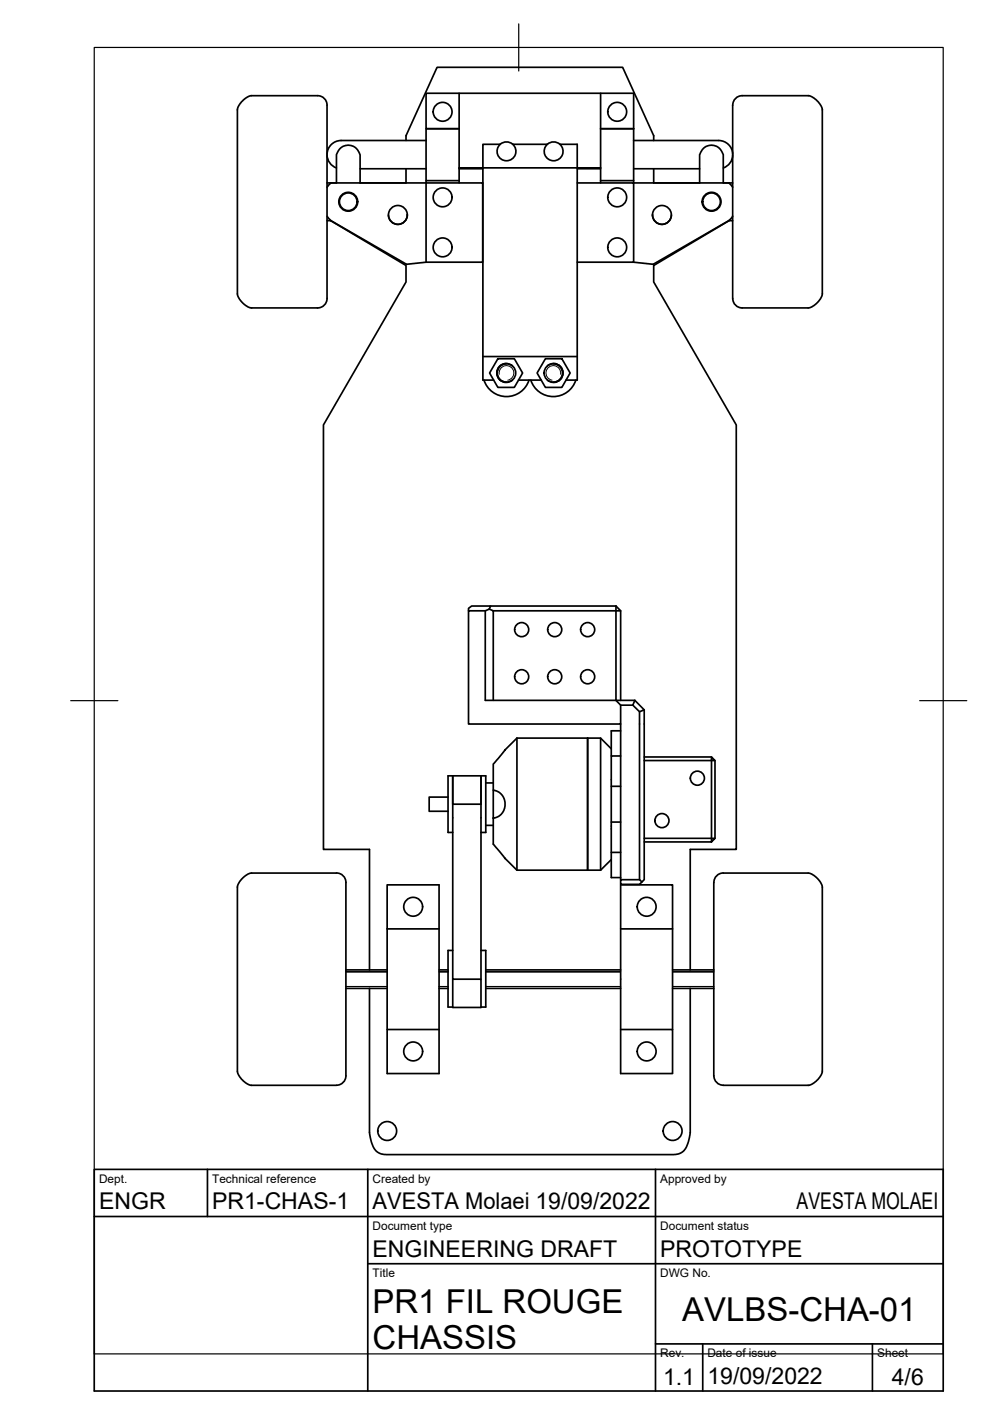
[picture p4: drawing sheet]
<svg xmlns="http://www.w3.org/2000/svg" width="210mm" height="297mm" viewBox="0 0 210 297" stroke-linecap="round" stroke-linejoin="round" font-family="sans-serif">
<!-- layer: Visible -->
<g fill="none" stroke="#000" stroke-width=".36">
<path d="M97.3 19.8v15.8M127.3 19.8v15.8M69.3 22.3a2 2 0 0 0-2-2h-14.1l-1.4 .7-.9 .9-.4 .8-.2 .5v39.2l.3 .7 .7 1 .8 .7 1.1 .5 14.7-.1a2.24 2.24 0 0 0 1.4-2.6v-40.3M69.3 32.9a3 3 0 0 0 2 2.7M70.1 38.8h.1M70.2 38.8l-.9 .9M71.3 38.8v-6l.7-1.2 .9-.6a2.54 2.54 0 0 1 3.4 1.8v6M76.3 35.8h14M86.1 29.8v-1l6.6-14.5h39.3l6.6 14.5v1M86.1 35.8v3M90.3 29.8h-18a2.99 2.99 0 0 0-3 2.9M90.3 38.8h12v16.8h-12z"/>
<path d="M90.3 38.3h7M97.3 35.6v3.2M97.3 35.8h5.1M97.3 35.6h30M106 30.6h-3.6v50h2.3M106.1 30.6a2 2 0 0 1 2.6 0M108.7 30.6h7.4M108.7 30.6a2 2 0 0 1 .1 2.9 2 2 0 0 1-2.9 0 2 2 0 0 1 .2-2.9M116.1 30.6a2 2 0 0 1 2.6 0M118.7 30.6h3.7v50h-2.4M118.7 30.6a2 2 0 0 1 .1 2.9 2 2 0 0 1-2.9 0 2 2 0 0 1 .2-2.9M122.4 38.8h11.9v16.8h-11.9"/>
<path d="M122.4 35.8h4.9M127.3 35.6v3.2M127.3 38.3h7M127.3 27.3h7M134.3 29.8h18.1a2.99 2.99 0 0 1 3 2.9M134.3 27.3v11.5h21M134.3 27.3v-7.5h-44v7.5h7h-7v11.5h-21M134.3 35.8h14M138.6 35.8v3M148.3 38.8v-6l.6-1.1 1-.7a2.54 2.54 0 0 1 3.5 1.8v6M154.5 38.8l.9 .9M154.6 38.8h.1"/>
<path d="M155.4 32.9a3 3 0 0 1-2 2.7M155.4 22.3a2 2 0 0 1 2-2h14.1l1.4 .7 .9 .9 .4 .8 .1 .5v39.2l-.2 .7-.7 1-.8 .7-1.1 .5-14.7-.1a2.68 2.68 0 0 1-1.5-2.9v-40M69.3 46.8h.9l16 9.2 4.1-.4M69.3 45.9l.9 .9M70.1 46.8l16 9.5v3.5l-17.5 30.3v90h9.7v25.5M82.4 45.6a2 2 0 0 0 2 2 2 2 0 0 0 2-2M142.3 45.6a2 2 0 0 1-2 2 2 2 0 0 1-2-2M154.6 46.8l-16 9.5v3.5l17.5 30.3v90h-9.8v25.5M155.3 46.8h-.8l-16 9.2-4.2-.4M155.4 45.9l-.9 .9M102.4 75.6h20M105.6 76.1h3.5l1.7 3-1.7 3h-3.5l-1.8-3z"/>
<path d="M107.4 77.1a2 2 0 0 0-1.9 1.3 2 2 0 0 0 .6 2.2M108.7 77.6a2 2 0 0 0-2.8 .1 2 2 0 0 0 0 2.8 2 2 0 0 0 2.8 .1M115.6 76.1h3.5l1.8 3-1.8 3h-3.5l-1.7-3zM116 77.6a2 2 0 0 1 2.8 .1 2 2 0 0 1 0 2.8 2 2 0 0 1-2.8 .1M117.4 77.1a2 2 0 0 1 1.9 2 2 2 0 0 1-1.9 2M102.6 80.6a5 5 0 0 0 4.8 3.5 5 5 0 0 0 4.8-3.5M106 80.6h.1M106.1 80.6l.6 .3 .7 .2M109.9 80.6h4.8M122.1 80.6a5 5 0 0 1-4.8 3.5 5 5 0 0 1-4.8-3.5M103.7 129.1l-.8 .4v19h31.7M103.7 129.1l.9 .4v19"/>
<path d="M103.7 129.1l.3-.6h-4l-.7 .5v.5M104 128.5h26.6M130.6 128.5l1 1h-1v19l1 1v4h-32.3v-24h3.6M130.6 128.5v1h-26M131.6 129.5v19M109.6 156.5l-2.5 2.5-2 2.4a1.68 1.68 0 0 0-.5 1.9v4.2M109.6 156.5v28M109.6 156.5h15M124.6 156.5v28M124.6 156.5h2.7l2.3 2.3M127.3 156.5v28M131.6 154.9h-2v5.4"/>
<path d="M131.6 153.5v33M134.6 148.5l-.4 1h-2.6M134.6 148.5l2 2-1 .4-1.4-1.4M135.6 150.9v35.6l.5 .5M136.6 150.5v36l-1 1h-4v-1h4M95 169h-4v3h4M96 176.5h-1v-12h8v12h-1M103 175h1.6M103 166h1.6M104.6 173.5v4.2a2.13 2.13 0 0 0 .7 2.2l1.8 2.1 2.5 2.5h15M104.6 167.5l.7 .2 .7 .5 .6 .6 .4 .8v1.7l-.7 1.3a2.25 2.25 0 0 1-1.7 .8zM129.6 174.3h2"/>
<path d="M129.6 166.7h2M131.6 160.3h-2v20.4M136.6 161.3h15l-.7-.8v17.2h-14.3M136.6 178.5h14.3l.7-.8h-.7v.8M136.6 160.5h14.3M151.6 161.3v16.4M51.3 186.3l.8-.7 1.1-.5h18.1a2.36 2.36 0 0 1 2 3v39a2.94 2.94 0 0 1-.9 2.7l-1.1 .3h-18.1l-.7-.3-.9-.6-1.1-1.5-.2-.5v-39.2l.3-.8zM82.1 196.9v-9.3h11v40h-11v-9.3h11M82.1 196.9v21.4M82.1 196.9h11M124.6 184.5h2.7M129.6 182.3l-2.3 2.2"/>
<path d="M131.6 196.9h11v-9.3h-11v40h11v-9.3h-11M131.6 180.7h-2v5.4h2M142.6 196.9v21.4M151.3 187.1v41M151.4 187.1a1.96 1.96 0 0 1 2-2h18.1l1.1 .5 .8 .7 .7 .9 .2 .8v39.2l-.1 .5-1.1 1.5-.9 .6-.7 .3h-18.1a2.04 2.04 0 0 1-2-2M73.3 205.6h8.8M73.3 209.6h8.8M78.3 209.6v30.5l.5 2.3 .8 1.5 1 .7 1.3 .2h60.9l1.5-.3 .8-.6 .5-.8 .4-1.1 .3-1.9v-30.5M93.1 205.6h1.9M93.1 209.6h1.9M96 207.6v6h6v-6h-6v-43.1v6h6v-6v43.1M96 201.5h-1v12h1"/>
<path d="M102 201.5h1v12h-1M103 205.6h28.6M103 209.6h28.6M142.6 205.6h8.7M142.6 209.6h8.7"/>
<circle cx="93.8" cy="23.7" r="2"/>
<circle cx="130.9" cy="23.7" r="2"/>
<circle cx="73.8" cy="42.8" r="2"/>
<circle cx="73.8" cy="42.8" r="1.87"/>
<circle cx="84.4" cy="45.6" r="2"/>
<circle cx="93.8" cy="52.4" r="2"/>
<circle cx="93.8" cy="41.8" r="2"/>
<circle cx="130.9" cy="52.4" r="2"/>
<circle cx="130.9" cy="41.8" r="2"/>
<circle cx="140.3" cy="45.6" r="2"/>
<circle cx="150.9" cy="42.8" r="1.87"/>
<circle cx="150.9" cy="42.8" r="2"/>
<circle cx="107.4" cy="79.1" r="1.96"/>
<circle cx="117.3" cy="79.1" r="1.96"/>
<circle cx="110.6" cy="133.5" r="1.49"/>
<circle cx="117.6" cy="133.5" r="1.49"/>
<circle cx="124.6" cy="133.5" r="1.49"/>
<circle cx="110.6" cy="143.5" r="1.49"/>
<circle cx="117.6" cy="143.5" r="1.49"/>
<circle cx="124.6" cy="143.5" r="1.49"/>
<circle cx="140.3" cy="174" r="1.49"/>
<circle cx="147.9" cy="165" r="1.49"/>
<circle cx="87.6" cy="192.3" r="2"/>
<circle cx="137.1" cy="192.3" r="2"/>
<circle cx="82.1" cy="239.8" r="2"/>
<circle cx="87.6" cy="222.9" r="2"/>
<circle cx="137.1" cy="222.9" r="2"/>
<circle cx="142.6" cy="239.8" r="2"/>
</g>
<path d="M105.9 79.3a1.56 1.56 0 0 1 1.2-1.8 1.56 1.56 0 0 1 1.8 1.3 1.56 1.56 0 0 1-1.2 1.8M118.8 79.3a1.56 1.56 0 0 0-1.2-1.8 1.56 1.56 0 0 0-1.8 1.3 1.56 1.56 0 0 0 1.2 1.8M73.3 206h8.8M73.3 209.2h8.8M93.1 206h1.9M93.1 209.2h1.9M103 206h28.6M103 209.2h28.6M142.6 206h8.7M142.6 209.2h8.7" fill="none" stroke="#000" stroke-width=".21"/>
<!-- layer: TitleBlock -->
<path d="M20 247.9h180v47h-180zM20 257.9h180M44 247.9v10M78 247.9v47M139 247.9v47M78 267.9h122M139 284.9h61M149 284.9v10M185 284.9v10" fill="none" stroke="#000" stroke-width=".36"/>
<!-- layer: Border -->
<path d="M20 10.1h180v276.9h-180zM110 5.1v10M15 148.6h10M195 148.6h10" fill="none" stroke="#000" stroke-width=".25"/>
<g font-size="7">
<text x="79" y="278.4">PR1 FIL ROUGE</text>
<text x="144.7" y="280.2">AVLBS-CHA-01</text>
<text x="79" y="285.9">CHASSIS</text>
</g>
<g font-size="4.9">
<text x="21" y="256.4">ENGR</text>
<text x="45" y="256.4">PR1-CHAS-1</text>
<text x="79" y="256.4">AVESTA Molaei 19/09/2022</text>
<text x="168.9" y="256.4">AVESTA MOLAEI</text>
<text x="79" y="266.4">ENGINEERING DRAFT</text>
<text x="140" y="266.4">PROTOTYPE</text>
<text x="140.6" y="293.6">1.1</text>
<text x="150" y="293.4">19/09/2022</text>
<text x="189.1" y="293.6">4/6</text>
</g>
<g font-size="2.5">
<text x="21" y="250.7">Dept.</text>
<text x="45" y="250.7">Technical reference</text>
<text x="79" y="250.7">Created by</text>
<text x="140" y="250.7">Approved by</text>
<text x="79" y="260.7">Document type</text>
<text x="140" y="260.7">Document status</text>
<text x="79" y="270.7">Title</text>
<text x="140" y="270.7">DWG No.</text>
<text x="140" y="287.7">Rev.</text>
<text x="150" y="287.7">Date of issue</text>
<text x="186" y="287.7">Sheet</text>
</g>
</svg>
